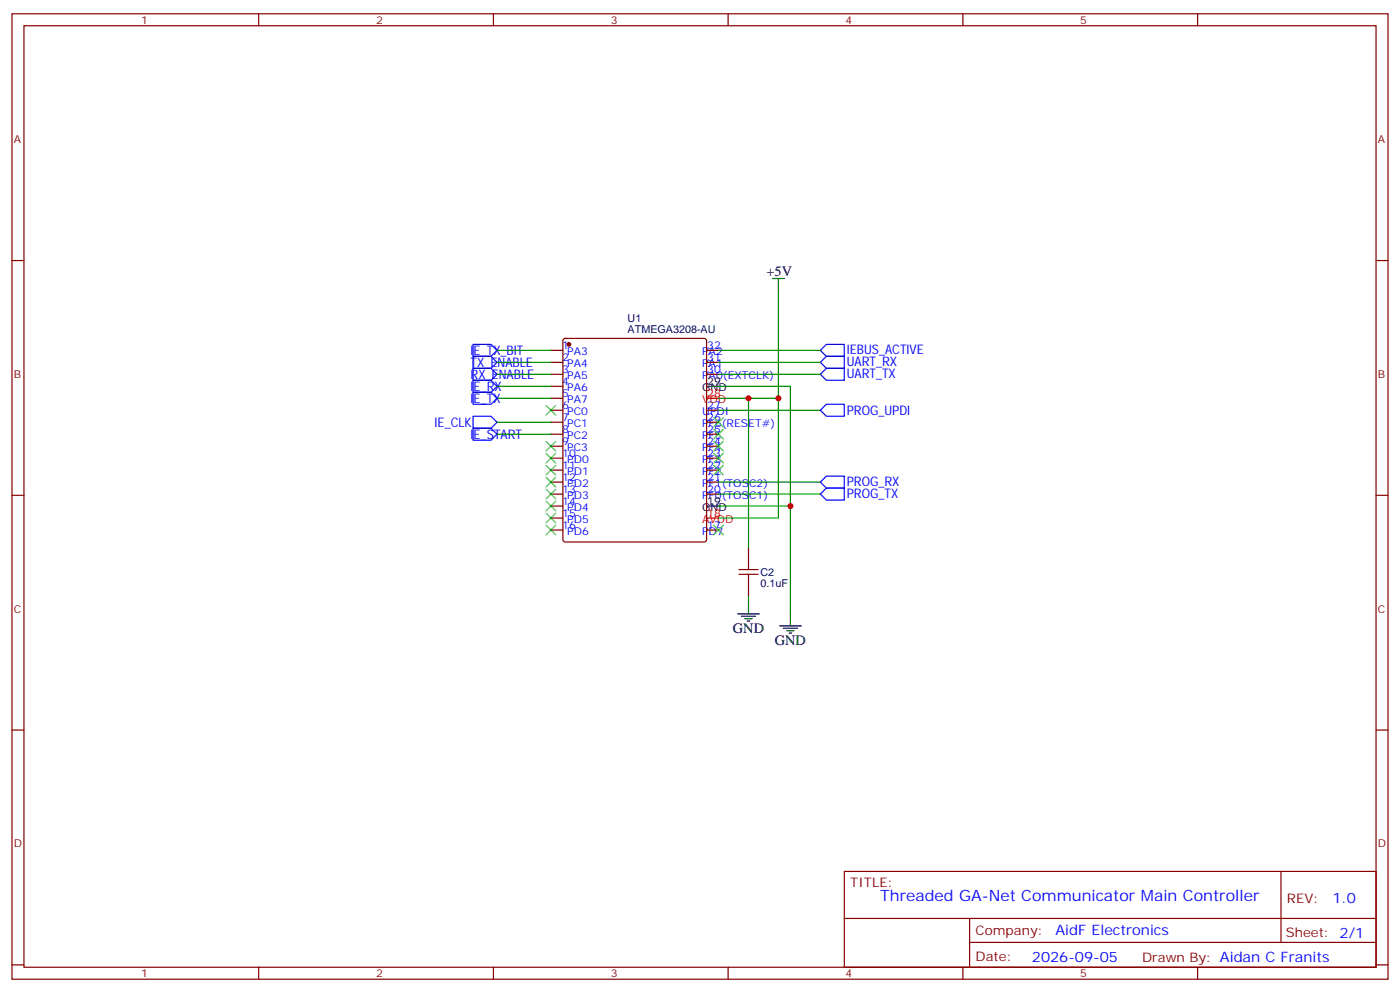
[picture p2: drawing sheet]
<svg xmlns="http://www.w3.org/2000/svg" width="412mm" height="292mm" viewBox="0 0 412 292" stroke-linecap="round" stroke-linejoin="round" font-family="sans-serif">
<g fill="none" stroke="#870000" stroke-width=".35">
<path d="M3.5 4.1h405.4v284.3h-405.4zM7.1 7.6h398.2v277.3h-398.2zM76.2 4.1v3.5M145.3 4.1v3.5M214.5 4.1v3.5M283.6 4.1v3.5M352.8 4.1v3.5M3.5 76.7h3.6M405.3 76.7h3.6M166 99.9l.5-.2h40.9l.5 .2 .2 .5v58.5l-.2 .5-.5 .2h-40.9l-.5-.2-.2-.5v-58.5zM162.3 103.2h3.5M162.3 106.7h3.5"/>
<path d="M162.3 110.2h3.5M162.3 117.3h3.5M162.3 113.8h3.5M208.1 103.2h3.6M208.1 106.7h3.6M208.1 110.2h3.6M162.3 120.8h3.5M162.3 124.4h3.5M162.3 127.9h3.5M162.3 131.4h3.5M162.3 134.9h3.5M162.3 138.5h3.5"/>
<path d="M208.1 120.8h3.6M208.1 124.4h3.6M208.1 127.9h3.6M208.1 131.4h3.6M208.1 134.9h3.6M208.1 138.5h3.6M3.5 145.9h3.6M162.3 142h3.5M162.3 145.5h3.5M162.3 156.1h3.5M162.3 152.6h3.5M162.3 149h3.5"/>
<path d="M208.1 142h3.6M208.1 145.5h3.6M208.1 156.1h3.6M405.3 145.9h3.6M220.5 161.4v3.5M220.5 172v3.5M3.5 215h3.6M405.3 215h3.6M248.7 256.6h156.6v28.3h-156.6zM377.3 256.7v20.8M248.7 270.5h156.5M285.6 277.5h119.6"/>
<path d="M285.6 270.5v14.1M3.5 284.2h3.6M76.2 284.9v3.5M145.3 284.9v3.5M214.5 284.9v3.5M283.6 284.9v3.5M352.8 284.9v3.5M405.3 284.2h3.6"/>
</g>
<g fill="none" stroke="#000" stroke-width=".35">
<path d="M227.5 82h3.6M229.3 82v3.5M208.1 113.8h3.6M208.1 149h3.6M220.5 177.3v3.5M217.3 180.8h6.4M218.4 181.5h4.2M219.4 182.2h2.1M220.1 182.9h.7M229.7 184.3h6.3M230.7 185h4.2M231.8 185.7h2.1"/>
<path d="M232.5 186.4h.7M232.8 180.8v3.5"/>
</g>
<path d="M208.1 117.3h3.6M208.1 152.6h3.6" fill="none" stroke="#f00" stroke-width=".35"/>
<circle cx="167.6" cy="101.4" r=".53" fill="#870000" stroke="#870000" stroke-width=".35"/>
<g fill="none" stroke="#00f" stroke-width=".35">
<path d="M139.3 101.4h5.3l1.8 1.8-1.8 1.8h-5.3zM139.3 105h5.3l1.8 1.7-1.8 1.8h-5.3zM139.3 108.5h5.3l1.8 1.7-1.8 1.8h-5.3zM139.3 112h5.3l1.8 1.8-1.8 1.7h-5.3zM139.3 115.5h5.3l1.8 1.8-1.8 1.8h-5.3zM241.7 106.7l1.7-1.7h5.3v3.5h-5.3zM241.7 103.2l1.7-1.8h5.3v3.6h-5.3zM243.4 108.5h5.3v3.5h-5.3l-1.7-1.8zM243.4 119.1h5.3v3.5h-5.3l-1.7-1.8zM139.3 122.6h5.3l1.8 1.8-1.8 1.7h-5.3zM139.3 126.1h5.3l1.8 1.8-1.8 1.7h-5.3zM241.7 145.5l1.7-1.7h5.3v3.5h-5.3z"/>
<path d="M243.4 140.2h5.3v3.6h-5.3l-1.7-1.8z"/>
</g>
<g fill="none" stroke="#008700" stroke-width=".35">
<path d="M229.3 85.5v31.8h-17.6M146.4 106.7h15.9M146.4 110.2h15.9M146.4 103.2h15.9M146.4 113.8h15.9M146.4 117.3h15.9M211.7 113.8h21.1v67M211.7 106.7h30M211.7 110.2h30M211.7 103.2h30M220.5 117.3v44.1M229.3 117.3v35.3h-17.6"/>
<path d="M146.4 124.4h15.9M146.4 127.9h15.9M211.7 120.8h30M211.7 149h21.1M211.7 142h30M211.7 145.5h30M220.5 175.5v1.8"/>
</g>
<path d="M217.7 169.2h5.6M217.7 167.7h5.6M220.5 164.9v2.8M220.5 169.2v2.8" fill="none" stroke="#a10000" stroke-width=".35"/>
<g fill="none" stroke="#3c3" stroke-width=".35">
<path d="M160.9 119.4l2.8 2.8M163.7 119.4l-2.8 2.8M160.9 130l2.8 2.8M160.9 133.5l2.8 2.8M160.9 137.1l2.8 2.8M163.7 130l-2.8 2.8M163.7 133.5l-2.8 2.8M163.7 137.1l-2.8 2.8M210.3 137.1l2.8 2.8M210.3 133.5l2.8 2.8M210.3 130l2.8 2.8M210.3 126.5l2.8 2.8"/>
<path d="M210.3 122.9l2.8 2.9M213.1 137.1l-2.8 2.8M213.1 133.5l-2.8 2.8M213.1 130l-2.8 2.8M213.1 126.5l-2.8 2.8M213.1 122.9l-2.8 2.9M160.9 140.6l2.8 2.8M160.9 144.1l2.8 2.8M160.9 147.6l2.8 2.9M160.9 151.2l2.8 2.8M160.9 154.7l2.8 2.8M163.7 140.6l-2.8 2.8"/>
<path d="M163.7 144.1l-2.8 2.8M163.7 147.6l-2.8 2.9M163.7 151.2l-2.8 2.8M163.7 154.7l-2.8 2.8M210.3 154.7l2.8 2.8M213.1 154.7l-2.8 2.8"/>
</g>
<g fill="#c00">
<circle cx="232.8" cy="149" r=".88"/>
<circle cx="229.3" cy="117.3" r=".88"/>
<circle cx="220.5" cy="117.3" r=".88"/>
</g>
<text font-size="4.6" fill="#00f" x="259.3" y="265.5">Threaded GA-Net Communicator Main Controller</text>
<g font-size="4.2">
<text x="225.8" y="81.3">+5V</text>
<text x="215.9" y="186.4">GND</text>
<text x="228.2" y="190">GND</text>
</g>
<g font-size="4.2" fill="#00f">
<text x="392.5" y="265.9">1.0</text>
<text x="310.9" y="275.5">AidF Electronics</text>
<text x="304" y="283.3">2026-09-05</text>
</g>
<g font-size="3.9" fill="#00f">
<text x="138.6" y="104.5">IE_TX_BIT</text>
<text x="249.4" y="107.9">UART_RX</text>
<text x="249.4" y="104.4">IEBUS_ACTIVE</text>
<text x="138.6" y="108.1">TX_ENABLE</text>
<text x="138.6" y="111.6">RX_ENABLE</text>
<text x="249.4" y="111.4">UART_TX</text>
<text x="138.6" y="115.1">IE_RX</text>
<text x="138.6" y="118.6">IE_TX</text>
<text x="128" y="125.7">IE_CLK</text>
<text x="249.4" y="122.1">PROG_UPDI</text>
<text x="138.6" y="129.2">IE_START</text>
<text x="249.4" y="143.3">PROG_RX</text>
<text x="249.4" y="146.8">PROG_TX</text>
</g>
<g font-size="3.9" fill="#800">
<text x="250.5" y="261.2">TITLE:</text>
<text x="379.1" y="265.9">REV:</text>
<text x="287.4" y="275.4">Company:</text>
<text x="378.7" y="276">Sheet: 2/1</text>
<text x="287.4" y="283.1">Date:</text>
<text x="336.4" y="283.2">Drawn By: Aidan C Franits</text>
</g>
<g font-size="3.2" fill="#800">
<text x="41.6" y="7.1">1</text>
<text x="110.8" y="7.1">2</text>
<text x="179.9" y="7.1">3</text>
<text x="249.1" y="7.1">4</text>
<text x="318.2" y="7.1">5</text>
<text x="4.1" y="42.2">A</text>
<text x="405.9" y="42.2">A</text>
<text x="4.1" y="111.3">B</text>
<text x="405.9" y="111.3">B</text>
<text x="4.1" y="180.4">C</text>
<text x="405.9" y="180.4">C</text>
<text x="4.1" y="249.6">D</text>
<text x="405.9" y="249.6">D</text>
<text x="41.6" y="287.9">1</text>
<text x="110.8" y="287.9">2</text>
<text x="179.9" y="287.9">3</text>
<text x="249.1" y="287.9">4</text>
<text x="318.2" y="287.9">5</text>
</g>
<g font-size="3.2" fill="#000080">
<text x="184.9" y="94.8">U1</text>
<text x="184.9" y="98.1">ATMEGA3208-AU</text>
<text x="224" y="172.8">0.1uF</text>
<text x="224" y="169.6">C2</text>
</g>
<g font-size="3.2" fill="#00f">
<text x="165.6" y="106.4">2</text>
<text x="165.6" y="102.8">1</text>
<text x="167.1" y="104.6">PA3</text>
<text x="206.8" y="104.6">PA2</text>
<text x="208.3" y="102.8">32</text>
<text x="208.3" y="106.4">31</text>
<text x="165.6" y="113.4">4</text>
<text x="165.6" y="109.9">3</text>
<text x="167.1" y="111.7">PA5</text>
<text x="167.1" y="108.1">PA4</text>
<text x="206.8" y="108.1">PA1</text>
<text x="206.8" y="111.7">PA0(EXTCLK)</text>
<text x="208.3" y="109.9">30</text>
<text x="165.6" y="116.9">5</text>
<text x="167.1" y="118.7">PA7</text>
<text x="167.1" y="115.2">PA6</text>
<text x="165.6" y="124">7</text>
<text x="165.6" y="120.5">6</text>
<text x="167.1" y="125.8">PC1</text>
<text x="167.1" y="122.2">PC0</text>
<text x="206.8" y="122.2">UPDI</text>
<text x="206.8" y="125.8">PF6(RESET#)</text>
<text x="208.3" y="120.5">27</text>
<text x="208.3" y="124">26</text>
<text x="165.6" y="131.1">9</text>
<text x="165.6" y="127.5">8</text>
<text x="167.1" y="129.3">PC2</text>
<text x="206.8" y="129.3">PF5</text>
<text x="208.3" y="127.5">25</text>
<text x="208.3" y="131.1">24</text>
<text x="165.6" y="134.6">10</text>
<text x="167.1" y="136.3">PD0</text>
<text x="167.1" y="132.8">PC3</text>
<text x="206.8" y="132.8">PF4</text>
<text x="206.8" y="136.3">PF3</text>
<text x="208.3" y="134.6">23</text>
<text x="165.6" y="141.6">12</text>
<text x="165.6" y="138.1">11</text>
<text x="167.1" y="143.4">PD2</text>
<text x="167.1" y="139.9">PD1</text>
<text x="206.8" y="139.9">PF2</text>
<text x="206.8" y="143.4">PF1(TOSC2)</text>
<text x="208.3" y="138.1">22</text>
<text x="208.3" y="141.6">21</text>
<text x="165.6" y="148.7">14</text>
<text x="165.6" y="145.2">13</text>
<text x="167.1" y="146.9">PD3</text>
<text x="206.8" y="146.9">PF0(TOSC1)</text>
<text x="208.3" y="145.2">20</text>
<text x="165.6" y="155.8">16</text>
<text x="165.6" y="152.2">15</text>
<text x="167.1" y="154">PD5</text>
<text x="167.1" y="150.5">PD4</text>
<text x="208.3" y="155.8">17</text>
<text x="167.1" y="157.5">PD6</text>
<text x="206.8" y="157.5">PD7</text>
</g>
<g font-size="3.2">
<text x="208.3" y="113.4">29</text>
<text x="206.8" y="115.2">GND</text>
<text x="208.3" y="148.7">19</text>
<text x="206.8" y="150.5">GND</text>
</g>
<g font-size="3.2" fill="#f00">
<text x="206.8" y="118.7">VDD</text>
<text x="208.3" y="116.9">28</text>
<text x="206.8" y="154">AVDD</text>
<text x="208.3" y="152.2">18</text>
</g>
</svg>
